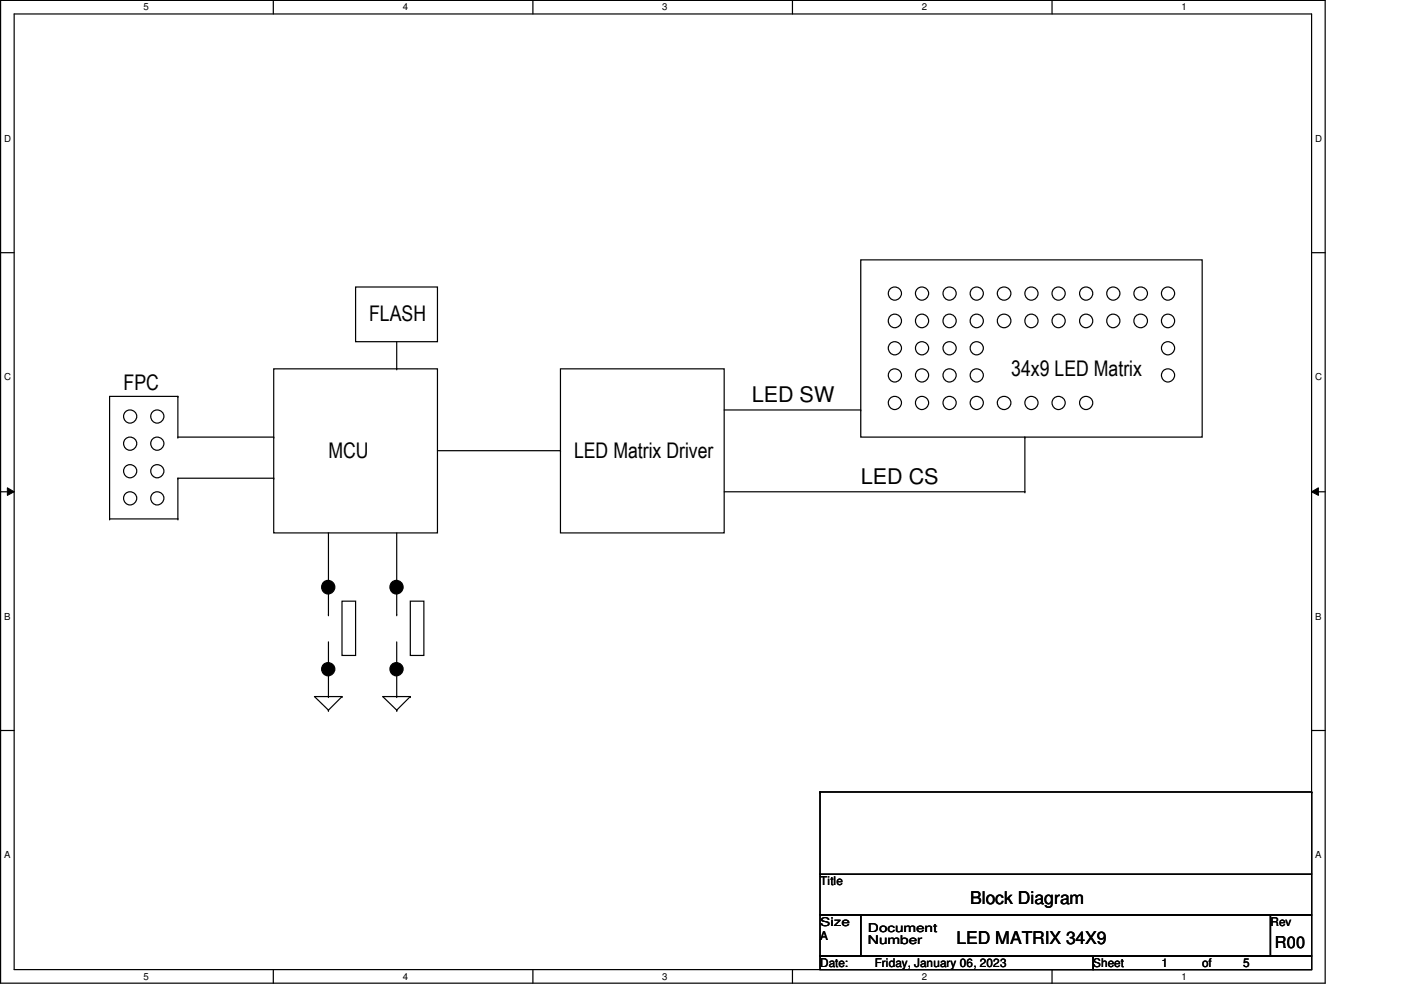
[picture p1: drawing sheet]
<svg xmlns="http://www.w3.org/2000/svg" width="297mm" height="210mm" viewBox="0 0 297 210" stroke-linecap="round" stroke-linejoin="round" font-family="sans-serif">
<path d="M.1 .1h280.9v208.4h-280.9zM3 3h275.1v202.7h-275.1z" fill="none" stroke="#000" stroke-width=".25"/>
<g fill="#fff">
<path d="M30.4 .4h1.1v2.3h-1.1z"/>
<path d="M30.4 206h1.1v2.3h-1.1z"/>
</g>
<path d="M58 .1v2.9M58 205.7v2.8" fill="none" stroke="#000" stroke-width=".25"/>
<g fill="#fff">
<path d="M85.4 .4h1.1v2.3h-1.1z"/>
<path d="M85.4 206h1.1v2.3h-1.1z"/>
</g>
<path d="M113 .1v2.9M113 205.7v2.8" fill="none" stroke="#000" stroke-width=".25"/>
<g fill="#fff">
<path d="M140.4 .4h1.1v2.3h-1.1z"/>
<path d="M140.4 206h1.1v2.3h-1.1z"/>
</g>
<path d="M168 .1v2.9M168 205.7v2.8" fill="none" stroke="#000" stroke-width=".25"/>
<g fill="#fff">
<path d="M195.4 .4h1.2v2.3h-1.2z"/>
<path d="M195.4 206h1.2v2.3h-1.2z"/>
</g>
<path d="M223.1 .1v2.9M223.1 205.7v2.8" fill="none" stroke="#000" stroke-width=".25"/>
<g fill="#fff">
<path d="M250.5 .4h1.1v2.3h-1.1z"/>
<path d="M250.5 206h1.1v2.3h-1.1z"/>
<path d="M.9 28.3h1.4v2.3h-1.4z"/>
<path d="M278.8 28.3h1.5v2.3h-1.5z"/>
<path d="M.9 78.9h1.4v2.3h-1.4z"/>
<path d="M278.8 78.9h1.5v2.3h-1.5z"/>
</g>
<path d="M.1 53.6h2.9M278.1 53.6h2.9" fill="none" stroke="#000" stroke-width=".25"/>
<g fill="#fff">
<path d="M.9 129.6h1.3v2.3h-1.3z"/>
<path d="M278.8 129.6h1.4v2.3h-1.4z"/>
</g>
<path d="M.1 104.3h2.9M278.1 104.3h2.9" fill="none" stroke="#000" stroke-width=".25"/>
<path d="M1.6 103.5l1.4 .8-1.4 .8zM278.1 104.3l1.4-.8v1.6z" fill="#000"/>
<path d="M1.6 103.5l1.4 .8-1.4 .8zM278.1 104.3l1.4-.8v1.6z" fill="none" stroke="#000" stroke-width=".21"/>
<g fill="#fff">
<path d="M.9 180.3h1.3v2.2h-1.3z"/>
<path d="M278.8 180.3h1.3v2.2h-1.3z"/>
</g>
<g fill="none" stroke="#000" stroke-width=".25">
<path d="M182.5 55.1h72.4v37.6h-72.4zM58 78.2h34.7v34.8h-34.7zM75.4 60.9h17.3v11.6h-17.3zM84.1 78.2h.1M84.1 72.5v5.7M118.8 78.2h34.7v34.8h-34.7zM37.7 84.1h.1M37.7 92.7h.1M37.7 84.1h-14.5v26M37.7 84.1v8.6M37.7 92.7h20.3M58 92.7h.1"/>
<path d="M92.7 95.6h26.1M118.8 95.6h.1M153.5 87h29M182.5 87h.1M217.3 92.7h.1M217.3 92.7v11.6M23.2 110.1h.1M23.2 110.1h14.5M37.7 110.1h.1M37.7 101.4h.1M37.7 101.4v8.7M37.7 101.4h20.3"/>
<path d="M58 101.4h.1M69.6 113v17.4M84.1 113v17.4M153.5 104.3h63.8M217.3 104.3h.1M69.6 130.4h.1M69.6 124.5h.1M69.6 136.1v11.6M72.5 127.5h2.9v11.5h-2.9zM84.1 130.4h.1M84.1 124.5h.1M84.1 136.1v11.6"/>
<path d="M87 127.5h2.9v11.5h-2.9zM.1 154.9h2.9M69.6 142h.1M69.6 150.6h.1M69.6 147.7h.1M72.5 147.7h.1M72.5 147.7h-5.8l2.9 2.9M72.5 147.7l-2.9 2.9M84.1 142h.1M84.1 150.6h.1M84.1 147.7h.1M87 147.7h.1"/>
<path d="M87 147.7h-5.9l3 2.9M87 147.7l-2.9 2.9M278.1 154.9h2.9M173.9 168h.1M173.9 168v17.4M173.9 168h104.2M278.1 168h.1M278.1 168v17.4M173.9 185.4h104.2v8.7h-104.2zM173.9 194.1h8.6v8.7h-8.6zM182.5 194.1h86.9v8.7h-86.9zM269.4 194.1h8.7v8.7h-8.7z"/>
<path d="M173.9 202.8h57.9v2.9h-57.9zM231.8 202.8h46.3v2.9h-46.3z"/>
<circle cx="189.7" cy="68.1" r="1.43"/>
<circle cx="189.7" cy="73.9" r="1.4"/>
<circle cx="189.7" cy="62.3" r="1.4"/>
<circle cx="189.7" cy="79.6" r="1.4"/>
<circle cx="195.5" cy="68.1" r="1.43"/>
<circle cx="195.5" cy="62.3" r="1.4"/>
<circle cx="195.5" cy="73.9" r="1.4"/>
<circle cx="195.5" cy="79.6" r="1.4"/>
<circle cx="201.3" cy="68.1" r="1.43"/>
<circle cx="201.3" cy="62.3" r="1.4"/>
<circle cx="201.3" cy="73.9" r="1.4"/>
<circle cx="201.3" cy="79.6" r="1.4"/>
<circle cx="207.1" cy="68.1" r="1.43"/>
<circle cx="207.1" cy="79.6" r="1.4"/>
<circle cx="207.1" cy="62.3" r="1.4"/>
<circle cx="207.1" cy="73.9" r="1.4"/>
<circle cx="212.9" cy="68.1" r="1.45"/>
<circle cx="212.9" cy="62.3" r="1.42"/>
<circle cx="218.7" cy="68.1" r="1.43"/>
<circle cx="218.7" cy="62.3" r="1.4"/>
<circle cx="224.4" cy="68.1" r="1.43"/>
<circle cx="224.4" cy="62.3" r="1.4"/>
<circle cx="230.3" cy="68.1" r="1.43"/>
<circle cx="230.3" cy="62.3" r="1.4"/>
<circle cx="236" cy="68.1" r="1.43"/>
<circle cx="236" cy="62.3" r="1.4"/>
<circle cx="241.8" cy="68.1" r="1.45"/>
<circle cx="241.9" cy="62.3" r="1.42"/>
<circle cx="247.6" cy="68.1" r="1.43"/>
<circle cx="247.6" cy="73.9" r="1.4"/>
<circle cx="247.6" cy="62.3" r="1.4"/>
<circle cx="247.6" cy="79.6" r="1.4"/>
<circle cx="27.6" cy="94.1" r="1.4"/>
<circle cx="27.6" cy="88.3" r="1.4"/>
<circle cx="27.6" cy="99.9" r="1.4"/>
<circle cx="33.4" cy="88.3" r="1.4"/>
<circle cx="33.4" cy="99.9" r="1.4"/>
<circle cx="33.4" cy="94.1" r="1.4"/>
<circle cx="189.7" cy="85.5" r="1.4"/>
<circle cx="195.5" cy="85.5" r="1.4"/>
<circle cx="201.3" cy="85.5" r="1.4"/>
<circle cx="207.1" cy="85.5" r="1.4"/>
<circle cx="212.9" cy="85.5" r="1.42"/>
<circle cx="218.7" cy="85.5" r="1.4"/>
<circle cx="224.4" cy="85.5" r="1.4"/>
<circle cx="230.3" cy="85.5" r="1.4"/>
<circle cx="27.6" cy="105.7" r="1.4"/>
<circle cx="33.4" cy="105.7" r="1.4"/>
<circle cx="69.6" cy="124.5" r="1.43"/>
<circle cx="84" cy="124.5" r="1.43"/>
<circle cx="69.6" cy="141.9" r="1.4"/>
<circle cx="84.1" cy="141.9" r="1.4"/>
</g>
<g fill="#000">
<circle cx="69.6" cy="124.5" r="1.43"/>
<circle cx="84" cy="124.5" r="1.43"/>
<circle cx="69.6" cy="141.9" r="1.4"/>
<circle cx="84.1" cy="141.9" r="1.4"/>
</g>
<g font-size="4.6">
<text x="78.3" y="68.2">FLASH</text>
<text x="26.2" y="82.6">FPC</text>
<text x="214.4" y="79.8">34x9 LED Matrix</text>
<text x="159.4" y="85.3">LED SW</text>
<text x="69.6" y="97.1">MCU</text>
<text x="121.7" y="97.1">LED Matrix Driver</text>
<text x="182.5" y="102.7">LED CS</text>
</g>
<g font-size="3.7">
<text x="205.7" y="191.7">Block Diagram</text>
<text x="202.8" y="200.3">LED MATRIX 34X9</text>
</g>
<text font-size="3.5" x="270.3" y="201.1">R00</text>
<g font-size="2.5">
<text x="173.9" y="187.8">Title</text>
<text x="173.9" y="196.4">Size</text>
<text x="184" y="197.6">Document</text>
<text x="269.4" y="196.4">Rev</text>
<text x="173.9" y="199.3">A</text>
<text x="184" y="200.2">Number</text>
<text x="173.9" y="205.1">Date:</text>
<text x="185.5" y="205.1">Friday, January 06, 2023</text>
<text x="231.8" y="205.1">Sheet</text>
<text x="246.2" y="205.1">1</text>
<text x="254.9" y="205.1">of</text>
<text x="263.6" y="205.1">5</text>
</g>
<g font-size="2">
<text x="30.4" y="2.2">5</text>
<text x="85.4" y="2.2">4</text>
<text x="140.4" y="2.2">3</text>
<text x="195.4" y="2.2">2</text>
<text x="250.5" y="2.2">1</text>
<text x=".9" y="30.1">D</text>
<text x="278.8" y="30.1">D</text>
<text x=".9" y="80.7">C</text>
<text x="278.8" y="80.7">C</text>
<text x=".9" y="131.4">B</text>
<text x="278.8" y="131.4">B</text>
<text x=".9" y="182">A</text>
<text x="278.8" y="182">A</text>
<text x="30.4" y="207.8">5</text>
<text x="85.4" y="207.8">4</text>
<text x="140.4" y="207.8">3</text>
<text x="195.4" y="207.8">2</text>
<text x="250.5" y="207.8">1</text>
</g>
</svg>
